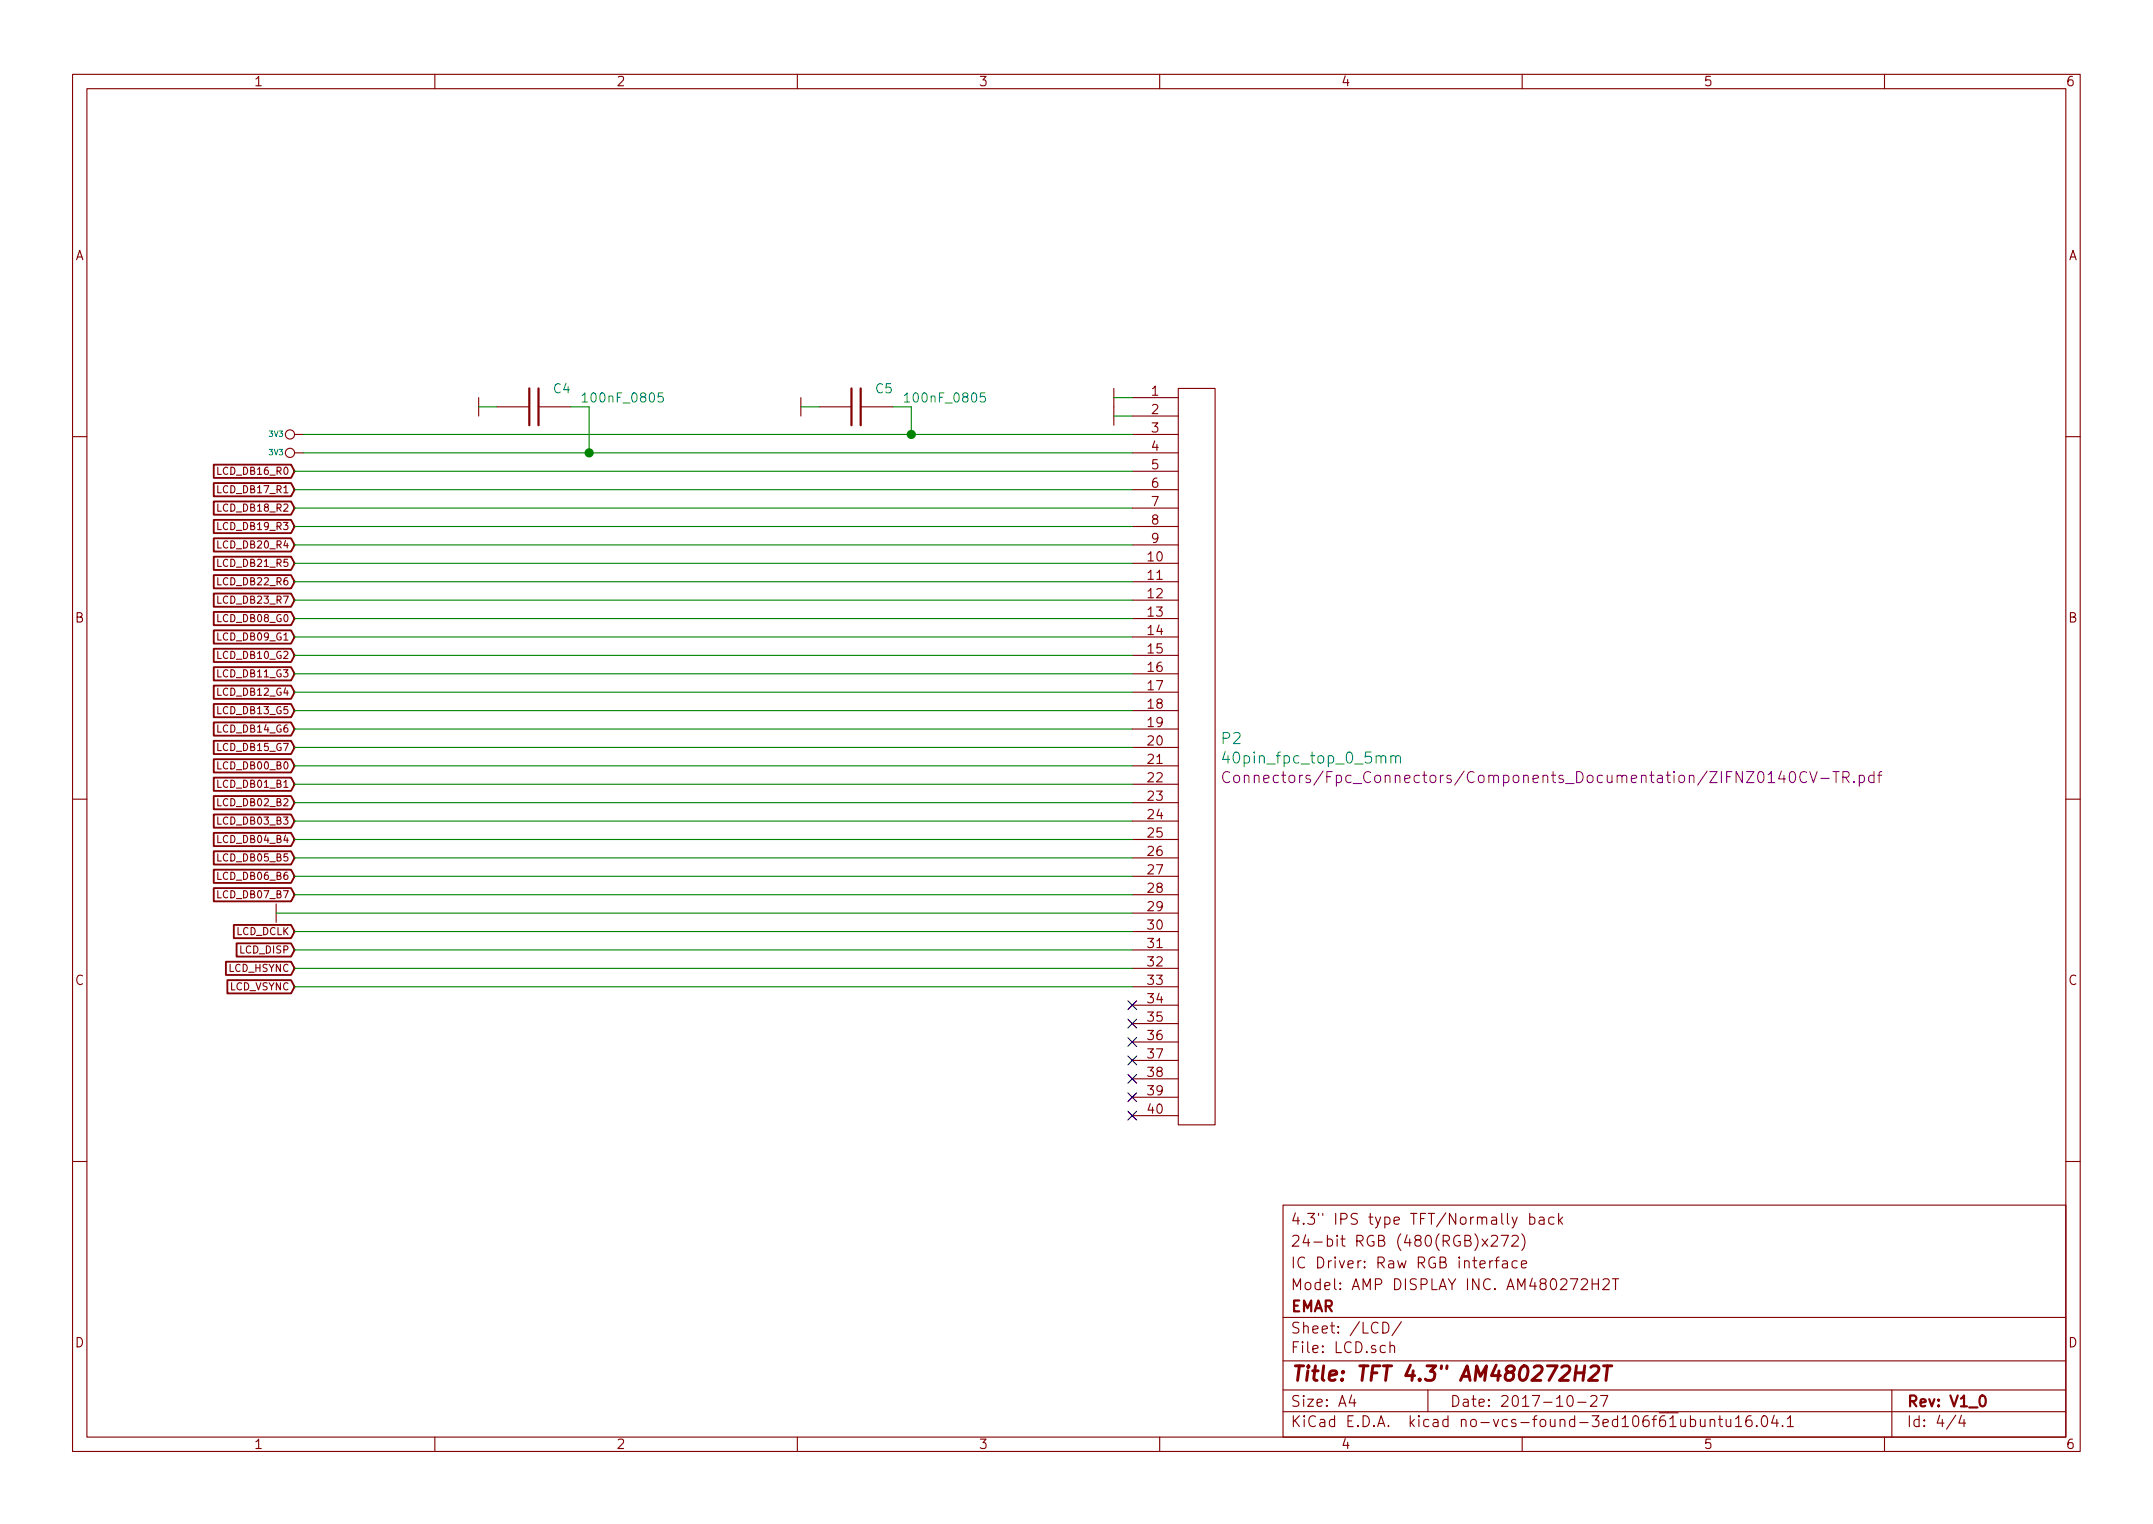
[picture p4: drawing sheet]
EESchema Schematic File Version 3
LIBS:Capacitors_Smd0805
LIBS:Capacitors_Smd_Tantal
LIBS:Fpc_Connectors
LIBS:Switching_Regulators
LIBS:Diodes
LIBS:Inductors
LIBS:power
LIBS:Resistors_Smd0603
LIBS:Resistors_Smd0805
LIBS:Symbols
LIBS:Touch_Sensors
LIBS:TFT_LCD_4_3_AM480272H2T_V1_0-cache
EELAYER 26 0
EELAYER END
$Descr A4 11693 8268
encoding utf-8
Sheet 4 4
Title "TFT 4.3\" AM480272H2T"
Date "2017-10-27"
Rev "V1_0"
Comp "EMAR"
Comment1 "Model: AMP DISPLAY INC. AM480272H2T"
Comment2 "IC Driver: Raw RGB interface"
Comment3 "24-bit RGB (480(RGB)x272)"
Comment4 "4.3\" IPS type TFT/Normally back"
$EndDescr
$Comp
L GND #PWR047
U 1 1
P 1500 4950
F 0 "#PWR047" H 1500 5050 30  0001 C CNN
F 1 "GND" H 1500 4850 30  0001 C CNN
F 2 "" H 1500 4950 60  0000 C CNN
F 3 "" H 1500 4950 60  0000 C CNN
	1    1500 4950
	0    1    1    0   
$EndComp
Text GLabel 1600 3250 0    39   Input ~ 0
LCD_DB23_R7
Text GLabel 1600 3150 0    39   Input ~ 0
LCD_DB22_R6
Text GLabel 1600 3050 0    39   Input ~ 0
LCD_DB21_R5
Text GLabel 1600 2950 0    39   Input ~ 0
LCD_DB20_R4
Text GLabel 1600 2850 0    39   Input ~ 0
LCD_DB19_R3
Text GLabel 1600 2750 0    39   Input ~ 0
LCD_DB18_R2
Text GLabel 1600 2650 0    39   Input ~ 0
LCD_DB17_R1
Text GLabel 1600 2550 0    39   Input ~ 0
LCD_DB16_R0
Text GLabel 1600 4050 0    39   Input ~ 0
LCD_DB15_G7
Text GLabel 1600 3950 0    39   Input ~ 0
LCD_DB14_G6
Text GLabel 1600 3850 0    39   Input ~ 0
LCD_DB13_G5
Text GLabel 1600 3750 0    39   Input ~ 0
LCD_DB12_G4
Text GLabel 1600 3650 0    39   Input ~ 0
LCD_DB11_G3
Text GLabel 1600 3550 0    39   Input ~ 0
LCD_DB10_G2
Text GLabel 1600 3450 0    39   Input ~ 0
LCD_DB09_G1
Text GLabel 1600 3350 0    39   Input ~ 0
LCD_DB08_G0
Text GLabel 1600 4850 0    39   Input ~ 0
LCD_DB07_B7
Text GLabel 1600 4750 0    39   Input ~ 0
LCD_DB06_B6
Text GLabel 1600 4650 0    39   Input ~ 0
LCD_DB05_B5
Text GLabel 1600 4550 0    39   Input ~ 0
LCD_DB04_B4
Text GLabel 1600 4450 0    39   Input ~ 0
LCD_DB03_B3
Text GLabel 1600 4350 0    39   Input ~ 0
LCD_DB02_B2
Text GLabel 1600 4250 0    39   Input ~ 0
LCD_DB01_B1
Text GLabel 1600 4150 0    39   Input ~ 0
LCD_DB00_B0
Text GLabel 1600 5050 0    39   Input ~ 0
LCD_DCLK
Text GLabel 1600 5150 0    39   Input ~ 0
LCD_DISP
Text GLabel 1600 5250 0    39   Input ~ 0
LCD_HSYNC
Text GLabel 1600 5350 0    39   Input ~ 0
LCD_VSYNC
$Comp
L GND #PWR049
U 1 1
P 6050 2250
F 0 "#PWR049" H 6050 2350 30  0001 C CNN
F 1 "GND" H 6050 2150 30  0001 C CNN
F 2 "" H 6050 2250 60  0000 C CNN
F 3 "" H 6050 2250 60  0000 C CNN
	1    6050 2250
	0    1    1    0   
$EndComp
$Comp
L GND #PWR050
U 1 1
P 6050 2150
F 0 "#PWR050" H 6050 2250 30  0001 C CNN
F 1 "GND" H 6050 2050 30  0001 C CNN
F 2 "" H 6050 2150 60  0000 C CNN
F 3 "" H 6050 2150 60  0000 C CNN
	1    6050 2150
	0    1    1    0   
$EndComp
$Comp
L 3V3 #PWR051
U 1 1
P 1650 2350
F 0 "#PWR051" H 1650 2450 40  0001 C CNN
F 1 "3V3" V 1650 2500 30  0000 C CNN
F 2 "" H 1650 2350 60  0000 C CNN
F 3 "" H 1650 2350 60  0000 C CNN
	1    1650 2350
	0    -1   -1   0   
$EndComp
$Comp
L 3V3 #PWR052
U 1 1
P 1650 2450
F 0 "#PWR052" H 1650 2550 40  0001 C CNN
F 1 "3V3" V 1650 2600 30  0000 C CNN
F 2 "" H 1650 2450 60  0000 C CNN
F 3 "" H 1650 2450 60  0000 C CNN
	1    1650 2450
	0    -1   -1   0   
$EndComp
$Comp
L 100nF_0805 C5
U 1 1
P 4650 2200
F 0 "C5" V 4550 2300 50  0000 L CNN
F 1 "100nF_0805" V 4600 2450 50  0000 L CNN
F 2 "Capacitors_Smd_0805:100nF_0805" H 4650 2200 60  0001 C CNN
F 3 "" H 4650 2200 60  0000 C CNN
	1    4650 2200
	0    1    1    0   
$EndComp
$Comp
L 100nF_0805 C4
U 1 1
P 2900 2200
F 0 "C4" V 2800 2300 50  0000 L CNN
F 1 "100nF_0805" V 2850 2450 50  0000 L CNN
F 2 "Capacitors_Smd_0805:100nF_0805" H 2900 2200 60  0001 C CNN
F 3 "" H 2900 2200 60  0000 C CNN
	1    2900 2200
	0    1    1    0   
$EndComp
$Comp
L GND #PWR053
U 1 1
P 2600 2200
F 0 "#PWR053" H 2600 2300 30  0001 C CNN
F 1 "GND" H 2600 2100 30  0001 C CNN
F 2 "" H 2600 2200 60  0000 C CNN
F 3 "" H 2600 2200 60  0000 C CNN
	1    2600 2200
	0    1    1    0   
$EndComp
Wire Wire Line
	2700 2200 2600 2200
$Comp
L GND #PWR054
U 1 1
P 4350 2200
F 0 "#PWR054" H 4350 2300 30  0001 C CNN
F 1 "GND" H 4350 2100 30  0001 C CNN
F 2 "" H 4350 2200 60  0000 C CNN
F 3 "" H 4350 2200 60  0000 C CNN
	1    4350 2200
	0    1    1    0   
$EndComp
Wire Wire Line
	4450 2200 4350 2200
$Comp
L 40pin_fpc_top_0_5mm P2
U 1 1
P 6400 4100
F 0 "P2" H 6628 4201 60  0000 L CNN
F 1 "40pin_fpc_top_0_5mm" H 6628 4095 60  0000 L CNN
F 2 "Fpc_Connectors:40pin_fpc_top_0_5mm" H 6500 5600 60  0001 C CNN
F 3 "Connectors/Fpc_Connectors/Components_Documentation/ZIFNZ0140CV-TR.pdf" H 6628 3989 60  0000 L CNN
	1    6400 4100
	1    0    0    -1  
$EndComp
Wire Wire Line
	1500 4950 6150 4950
Wire Wire Line
	6050 2250 6150 2250
Wire Wire Line
	6150 2150 6050 2150
Wire Wire Line
	6150 2350 1650 2350
Wire Wire Line
	6150 2450 1650 2450
Wire Wire Line
	4850 2200 4950 2200
Wire Wire Line
	4950 2200 4950 2350
Connection ~ 4950 2350
Wire Wire Line
	3100 2200 3200 2200
Wire Wire Line
	3200 2200 3200 2450
Connection ~ 3200 2450
Wire Wire Line
	6150 2550 1600 2550
Wire Wire Line
	1600 2650 6150 2650
Wire Wire Line
	6150 2750 1600 2750
Wire Wire Line
	1600 2850 6150 2850
Wire Wire Line
	6150 2950 1600 2950
Wire Wire Line
	1600 3050 6150 3050
Wire Wire Line
	6150 3150 1600 3150
Wire Wire Line
	1600 3250 6150 3250
Wire Wire Line
	6150 3350 1600 3350
Wire Wire Line
	1600 3450 6150 3450
Wire Wire Line
	6150 3550 1600 3550
Wire Wire Line
	1600 3650 6150 3650
Wire Wire Line
	6150 3750 1600 3750
Wire Wire Line
	1600 3850 6150 3850
Wire Wire Line
	6150 3950 1600 3950
Wire Wire Line
	1600 4050 6150 4050
Wire Wire Line
	6150 4150 1600 4150
Wire Wire Line
	1600 4250 6150 4250
Wire Wire Line
	6150 4350 1600 4350
Wire Wire Line
	1600 4450 6150 4450
Wire Wire Line
	6150 4550 1600 4550
Wire Wire Line
	1600 4650 6150 4650
Wire Wire Line
	6150 4750 1600 4750
Wire Wire Line
	1600 4850 6150 4850
Wire Wire Line
	6150 5050 1600 5050
Wire Wire Line
	1600 5150 6150 5150
Wire Wire Line
	6150 5250 1600 5250
Wire Wire Line
	1600 5350 6150 5350
NoConn ~ 6150 5450
NoConn ~ 6150 5750
NoConn ~ 6150 5850
NoConn ~ 6150 5950
NoConn ~ 6150 6050
NoConn ~ 6150 5650
NoConn ~ 6150 5550
$EndSCHEMATC
